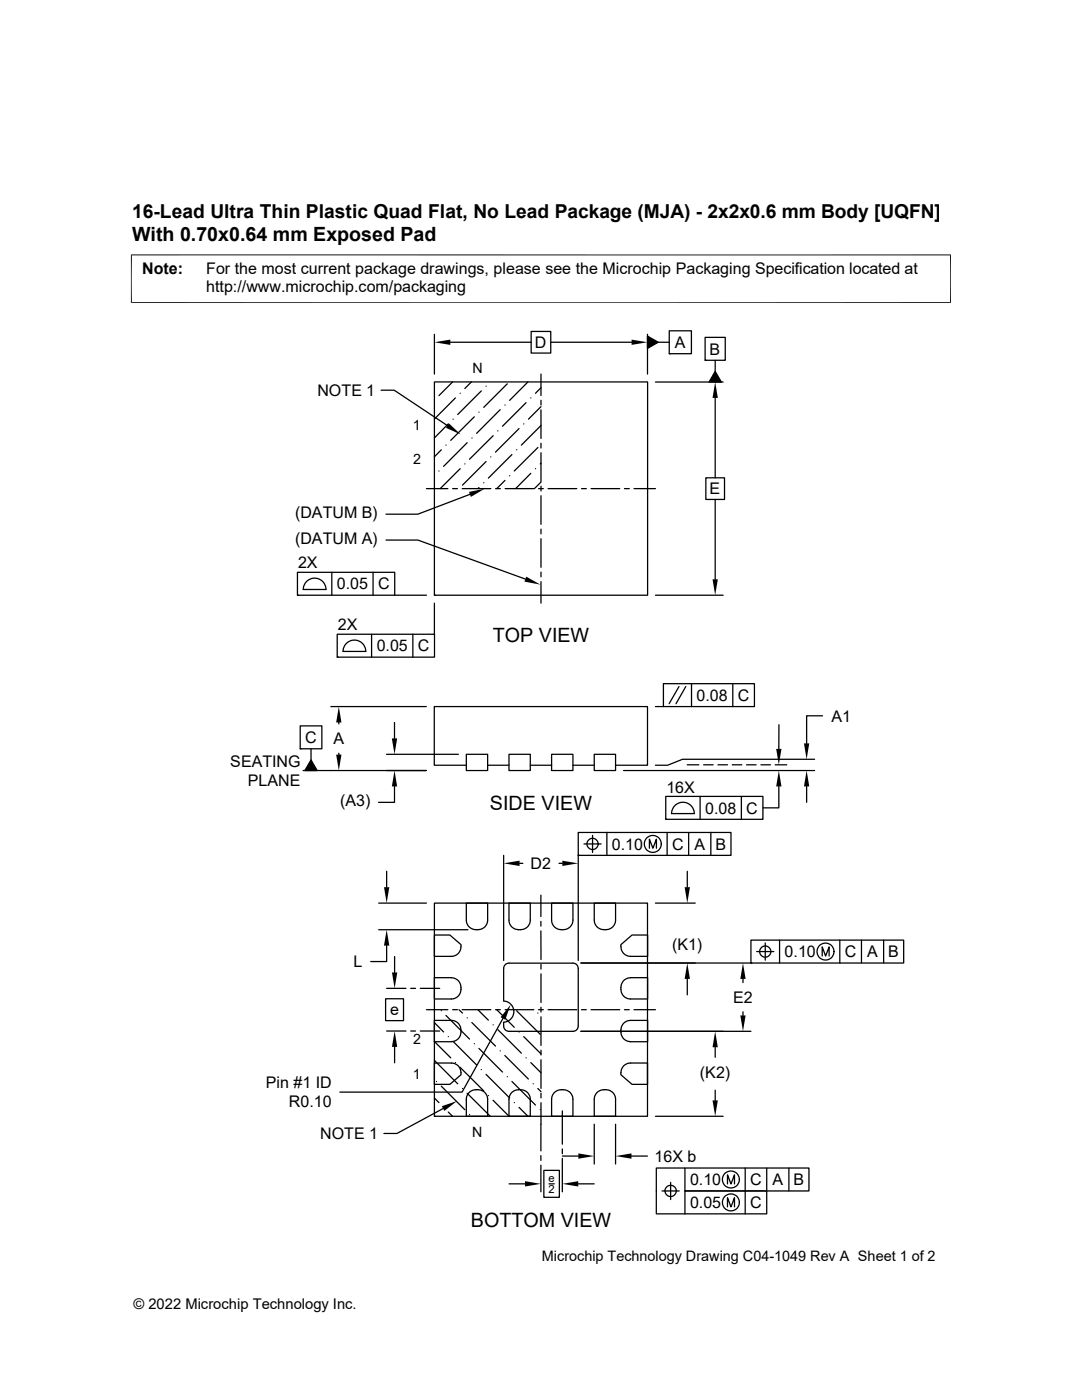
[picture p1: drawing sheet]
<svg xmlns="http://www.w3.org/2000/svg" width="216mm" height="279mm" viewBox="0 0 216 279" stroke-linecap="round" stroke-linejoin="round" font-family="sans-serif">
<g fill="none" stroke="#000" stroke-width=".25">
<path d="M76.1 77.9h2.6l10.6 7M86.7 66.7v8M86.7 76.2h42.5v42.6h-42.5zM89.9 68.3h16.1M90.3 76.2l-2.7 2.8M90.9 79.4l-4.2 4.2M91.8 78.5h.1M94.1 76.2l-1.3 1.3M96 78l-4.7 4.7M97 77.1h.1M101.2 76.6l-4.7 4.7M105.3 76.2l-3.6 3.7"/>
<path d="M105.9 79.4h.1M106 66.1h3.9v4.4h-3.9zM107.9 74.7v4.2M107.9 79.9v.9M108 77.4l-1.2 1.1M109.9 68.3h16.1M129.2 67.1l2.1 1.2-2.1 1.2zM129.2 66.7v8M130.8 76.2h13.5M131.3 68.3h2.2M133.5 66h4.5v4.6h-4.5zM133.5 70.6h.1"/>
<path d="M140.7 67.3h4v4.6h-4zM140.7 71.9h.1M142.7 74.1l1.2 2.1h-2.4zM142.7 71.9v2.2M142.7 79.4v16M85.1 97.5h4.3M87.6 94h.1M88.1 89.8l-1.4 1.4M89 88.8h.1M89.5 84.6l-2.8 2.8M90.3 97.5h1M90.4 83.7h.1"/>
<path d="M91.8 93.5l-4 4M92.2 97.5h5.7M92.8 92.6h.1M93.2 88.3l-4.7 4.8M93.8 98.7l-10.4 3.9h-6.4M94.2 87.4h.1M94.6 83.2l-4.7 4.7M95.6 82.3h.1M95.6 97.3l-.2 .2M96.5 96.4h.1M97 92.1l-4.7 4.7M97.9 91.2h.1"/>
<path d="M98.4 87l-4.7 4.7M98.9 97.5h.9M99.3 86h.1M99.8 81.8l-4.7 4.7M100.8 80.8h.1M100.8 95.9l-1.7 1.6M100.8 97.5h5.7M101.7 95h.1M102.2 90.7l-4.7 4.7M103.1 89.8h.1M103.6 85.5l-4.7 4.7M104.5 84.6h.1"/>
<path d="M105 80.4l-4.7 4.7M105.9 94.5l-3 3M106.8 93.5h.1M107.3 89.3l-4.7 4.7M107.5 97.5h.9M107.9 81.8v5.7M107.9 88.5v.9M107.9 90.4v5.7M107.9 97v1M107.9 98.9v5.7M108 81.2l-2.5 2.5M108 84.9l-4 3.9"/>
<path d="M108 92.5l-.2 .1M108 96.2l-1.4 1.3M109.4 97.5h5.7M116 97.5h1M117.9 97.5h5.8M124.6 97.5h1M126.5 97.5h4.3M140.8 95.4h3.8v4.3h-3.8zM142.7 99.7v15.9M59.4 114.2h19.4v4.6h-19.4zM59.4 118.8h.1M61.3 115.9a2.27 2.27 0 0 1 2.4-.3 2.27 2.27 0 0 1 1.3 2h-4.5l.2-.9z"/>
<path d="M66.2 114.2v4.6M74.4 114.2v4.6M77 107.8h6.4l21.4 7.8M78.7 118.8h6.4M86.7 118.8h.1M107.9 105.6v1M107.9 107.5v5.7M107.9 114.2v.9M107.9 116.1v4.3M130.8 118.8h13.5M67.3 126.6h19.4v4.5h-19.4zM67.3 131.1h.1"/>
<path d="M69.2 128.3a2.27 2.27 0 0 1 2.5-.3 2.27 2.27 0 0 1 1.3 2h-4.5l.2-.9zM74.1 126.6v4.5M82.4 126.6v4.5M86.7 120.4v6.2M132.4 136.4h18.1v4.6h-18.1zM135.5 137l-2 3.4M136.8 137l-1.9 3.4M138 136.4v4.6M146.2 136.4v4.6M59.9 144.9h4.3v4.5h-4.3zM59.9 149.4h.1M62.1 149.4v2.3"/>
<path d="M62.1 151.7l1.2 2.1h-2.5zM66 141h19.1M67.6 144.2v.3M67.6 150.3v.3M77.1 150.5h14.4M78.7 157v3.1h-3.2M78.7 144.2v3.2M85.1 153.8h-24.6M93 152.7h-6.3v-11.7h42.5v11.7h-6.4M93 150.5h4.3v3.3h-4.3zM97.3 152.7h4.3M101.6 150.5h4.2v3.3h-4.2z"/>
<path d="M105.8 152.7h4.3M110.1 150.5h4.2v3.3h-4.2zM114.3 152.7h4.3M118.6 150.5h4.2v3.3h-4.2zM124.4 153.8h38.1M130.8 141h1.6M132.8 158.9h19.4v4.6h-19.4zM137.1 152.6h2.3M139.7 158.9v4.6M140.4 152.6h1.9M143.3 152.6h1.9M146.1 152.6h1.9"/>
<path d="M147.9 158.9v4.6M149 152.6h1.9M151.8 152.6h1.9M154.7 152.6h2.3M155.4 157v4.2h-3.2M155.4 144.6v4.9M161 157v3.1M162.5 151.5h-26.3l-3 1.2h-2.4M164.1 142.9h-3.1v5.5M77.2 173.9v3.2M100.5 170.7v21M103.7 172.3h.6"/>
<path d="M107.9 178.6v4.3M111.5 172.3h.7M115.4 166.1h30.5v4.6h-30.5zM115.4 170.7h.1M115.4 170.7v21M116.5 168.4h3.5M118.2 166.7v3.4M121.1 166.1v4.6M129.6 169.3v-1.8l.7 1.8 .7-1.8v1.8M132.8 163.5h.1M133.1 166.1v4.6M137.1 173.9v3.2"/>
<path d="M137.4 166.1v4.6M138.5 162.4a2.26 2.26 0 0 0-2.2-2.3 2.26 2.26 0 0 0-2.3 2.3h4.6M141.8 166.1v4.6M75.6 180.2h9.5M75.6 185.5h17.8M76.9 199.3h3.6v4.4h-3.6zM77.2 197.3h3.8M77.2 188.7v3.2h-3.2M78.7 190.9v3.2M82 197.3h.9M83.9 197.3h3.8M86.7 180.2h42.5v42.6h-42.5z"/>
<path d="M86.7 186.6h3.1l2.2 1.9a1.99 1.99 0 0 1-1.9 2.4h-3.4zM90.1 195.1h-3.4v4.3h3.4a2.13 2.13 0 0 0 1.9-2.1 2.13 2.13 0 0 0-1.9-2.2M95 185.5h.4M95.4 185.5a1.88 1.88 0 0 0 1.9-1.9v-3.4h-4.3v3.4a1.88 1.88 0 0 0 2 1.9M101 192.4l.6-.2h12.7l.6 .2 .3 .3 .2 .6v11.5l-.2 .6-.3 .3-.6 .1h-12.7l-.6-.1-.3-.3-.2-1.4a2.12 2.12 0 0 0 2-2.1 2.12 2.12 0 0 0-2-2.1v-6.5l.2-.6zM103.5 185.5h.4M103.9 185.5a1.88 1.88 0 0 0 1.9-1.9v-3.4h-4.2v3.4a1.88 1.88 0 0 0 1.9 1.9M107.9 185.8v5.7M107.9 183.9v.9M107.9 192.4v1M107.9 194.4v5.7M112 185.5h.4"/>
<path d="M112.4 185.5a1.88 1.88 0 0 0 1.9-1.9v-3.4h-4.2v3.4a1.88 1.88 0 0 0 1.9 1.9M115.9 192.2h33.9M120.5 185.5h.4M120.9 185.5a1.88 1.88 0 0 0 1.9-1.9v-3.4h-4.2v3.4a1.88 1.88 0 0 0 1.9 1.9M123.9 188.5l2.2-1.9h3.1v4.3h-3.4a1.97 1.97 0 0 1-1.9-2.4zM125.8 195.1h3.4v4.3h-3.4a2.13 2.13 0 0 1-1.9-2.1 2.13 2.13 0 0 1 1.9-2.2M130.8 180.2h7.9M137.1 195.4v3.1M148.3 195.4v.7M149.8 187.6h30.5v4.6h-30.5zM149.8 192.2h.1M151 189.9h3.4"/>
<path d="M152.7 188.2v3.4M155.6 187.6v4.6M164.1 190.8v-1.8l.6 1.8 .7-1.8v1.8M167.6 187.6v4.6M171.9 187.6v4.6M176.3 187.6v4.6M77.2 205.8h3.8M78.7 208.9v3.2M82 205.8h.9M83.9 205.8h3.8M85.1 201.5h4.3M86.7 212.2h3.4a1.97 1.97 0 0 1 1.9 2.3l-2.2 1.9h-3.1z"/>
<path d="M86.7 204.1l1.8 1.9M86.7 207.9l3.2 3.2M86.7 211.6l4.6 4.7M86.7 219.1l.9 .9M87.1 215.8h.1M88.1 201.7h.1M88.1 216.8l4.7 4.7M89 202.6l4.7 4.8M89.5 206.9h.1M90.1 207.9a2.13 2.13 0 0 0 1.9-2.1 2.13 2.13 0 0 0-1.9-2.2h-3.4v4.3h3.4M90.3 201.5h1M90.4 207.8l4.7 4.7"/>
<path d="M90.9 212.1h.1M91.6 201.5l.7 .7M91.8 213l4.7 4.7M92.2 201.5h5.7M92.3 217.2h.1M93.2 203.1h.1M93.2 218.2l4.6 4.6M94.1 204.1l4.8 4.7M94.6 208.3h.1M95 217.5h.4M95.4 201.5l2.1 2.1M95.4 217.5a1.88 1.88 0 0 1 1.9 1.9v3.4h-4.3v-3.4a1.88 1.88 0 0 1 2-1.9"/>
<path d="M95.6 209.2l4.7 4.8M96 213.5h.1M97 214.4l4.7 4.7M97.5 218.7h.1M98.4 204.5h.1M98.4 219.6l3.2 3.2M98.9 201.5h.9M99.1 201.5l3.5 3.5M99.3 205.5l4.7 4.7M99.8 209.7h.1M100.4 203.3l-8.2 14.7h-24.4M100.7 210.7l4.7 4.6"/>
<path d="M100.8 201.5h5.7M101.2 214.9h.1M102.2 215.8l4.6 4.7M103.1 201.7l4.7 4.7M103.5 217.5h.4M103.6 206h.1M103.9 217.5a1.88 1.88 0 0 1 1.9 1.9v3.4h-4.2v-3.4a1.88 1.88 0 0 1 1.9-1.9M104.5 206.9l3.4 3.4M105 211.1h.1M105.9 212.1l2 2M106.4 216.3h.1M107.3 202.2h.1"/>
<path d="M107.3 217.2l.7 .6M107.5 201.5h.9M107.9 201v1M107.9 202.9v5.7M107.9 209.6v.9M107.9 211.5v5.7M107.9 218.2v.9M109.4 201.5h5.7M112 217.5h.4M112.4 217.5a1.88 1.88 0 0 1 1.9 1.9v3.4h-4.2v-3.4a1.88 1.88 0 0 1 1.9-1.9M115.9 205.8h33.9M116 201.5h1"/>
<path d="M117.9 201.5h5.8M120.5 217.5h.4M120.9 217.5a1.88 1.88 0 0 1 1.9 1.9v3.4h-4.2v-3.4a1.88 1.88 0 0 1 1.9-1.9M124.5 212.7l1-.5h3.7v4.2h-3.1l-2.2-1.9 .1-1zM124.6 201.5h1M125.8 207.9a2.13 2.13 0 0 1-1.9-2.1 2.13 2.13 0 0 1 1.9-2.2h3.4v4.3h-3.4M126.5 201.5h4.3M142.7 209v2M142.7 217.6v2M148.3 201.9v.7M86.7 222.8h.1M88.4 221.2l-9.2 5h-2.6"/>
<path d="M88.5 221h.1M89.5 221.9l.8 .9M93.7 222.4h.1M101.6 236.3h3.2M102.6 220h.1M103.6 221l1.7 1.8M107.8 221.5h.1M107.9 230.6v1M107.9 232.5v5.3M107.9 220.1v9.6M108.5 233.6h3.1v5.4h-3.1zM109.5 236.3h1.1"/>
<path d="M112.2 221.7v6.6M112.2 229.3v1M112.2 231.2v6.6M112.2 230.7h3.2M115.4 236.3h3.2M118.6 224.4v7.9M122.8 224.4v7.9M126 230.7h3.2M130.8 222.8h13.5M132.1 237.7h3.4M133.8 236v3.4M136.7 233.1v4.6h16.3v4.6h-22v-9.2h30.4v4.6h-24.7v4.6"/>
<path d="M145.2 236.3v-1.8l.7 1.8 .7-1.8v1.8M148.7 233.1v9.2M153 233.1v4.6M157.4 233.1v4.6M145.2 240.9v-1.9l.7 1.9 .7-1.9v1.9"/>
<circle cx="118.2" cy="168.4" r="1.12"/>
<circle cx="130.3" cy="168.4" r="1.69"/>
<circle cx="152.7" cy="189.9" r="1.12"/>
<circle cx="164.7" cy="189.9" r="1.69"/>
<circle cx="133.8" cy="237.7" r="1.13"/>
<circle cx="145.8" cy="235.4" r="1.69"/>
<circle cx="145.8" cy="240" r="1.69"/>
</g>
<g fill="#000">
<path d="M86.7 68.3l3.2-.5v1zM126 67.8l3.2 .5-3.2 .5zM129.2 67.1l2.1 1.2-2.1 1.2zM142.7 76.2l.5 3.2h-1zM142.7 74.1l1.2 2.1h-2.4zM89.6 84.5l2.3 2.2-2.9-1.3zM93.6 98.2l3.1-.7-2.7 1.7zM105 115.1l2.8 1.6-3.2-.6zM142.2 115.6h1l-.5 3.2zM62.1 151.7l1.2 2.1h-2.5zM67.1 150.6h1l-.5 3.2zM67.6 141l.5 3.2h-1z"/>
<path d="M78.2 147.4h1l-.5 3.1zM78.7 153.8l.5 3.2h-1zM155.4 153.8l.5 3.2h-1zM154.9 149.5h1l-.5 3.1zM161 153.8l.5 3.2h-1.1zM160.4 148.4h1.1l-.5 3.1zM76.6 177.1h1.1l-.5 3.1zM100.5 172.3l3.2-.5v1zM112.2 171.8l3.2 .5-3.2 .5zM136.6 177.1h1.1l-.6 3.1zM77.2 185.5l.5 3.2h-1.1zM78.2 194.1h1.1l-.6 3.2z"/>
<path d="M137.1 192.2l.6 3.2h-1.1zM148.3 192.2l.5 3.2h-1.1zM78.7 205.8l.6 3.1h-1.1zM101.9 200.5l-1.1 3-.9-.5zM142.7 205.8l.5 3.2h-1zM142.2 219.6h1l-.5 3.2zM147.7 202.6h1.1l-.5 3.2zM88.2 220.8l3-1.1-2.5 2zM104.8 235.7l3.1 .6-3.1 .5zM112.2 236.3l3.2-.6v1.1zM115.4 230.2l3.2 .5-3.2 .5zM122.8 230.7l3.2-.5v1z"/>
</g>
<path d="M26.1 50.9h163.7M26.2 50.8v9.7M189.7 50.8v9.7M26.1 60.4h163.7" fill="none" stroke="#000" stroke-width=".2"/>
<g font-size="3.9">
<text x="26.4" y="48">With 0.70x0.64 mm Exposed Pad</text>
<text x="98.3" y="128.1">TOP VIEW</text>
<text x="97.8" y="161.7">SIDE VIEW</text>
<text x="93.9" y="244.8">BOTTOM VIEW</text>
</g>
<text font-size="3.8" x="26.4" y="43.5">16-Lead Ultra Thin Plastic Quad Flat, No Lead Package (MJA) - 2x2x0.6 mm Body [UQFN]</text>
<g font-size="3.2">
<text x="28.4" y="54.6">Note:</text>
<text x="41.1" y="58.3">http://www.microchip.com/packaging</text>
<text x="41.1" y="54.6">For the most current package drawings, please see the Microchip Packaging Specification located at</text>
<text x="106.7" y="69.4">D</text>
<text x="134.7" y="69.4">A</text>
<text x="141.6" y="70.8">B</text>
<text x="63.3" y="79">NOTE 1</text>
<text x="141.6" y="98.7">E</text>
<text x="58.9" y="103.4">(DATUM B)</text>
<text x="58.9" y="108.6">(DATUM A)</text>
<text x="59.5" y="113.4">2X</text>
<text x="67.2" y="117.6">0.05</text>
<text x="75.4" y="117.6">C</text>
<text x="67.4" y="125.8">2X</text>
<text x="75.2" y="130">0.05</text>
<text x="83.4" y="130">C</text>
<text x="139" y="139.8">0.08</text>
<text x="147.2" y="139.9">C</text>
<text x="165.9" y="144">A1</text>
<text x="60.9" y="148.3">C</text>
<text x="66.5" y="148.5">A</text>
<text x="46" y="153.1">SEATING</text>
<text x="49.5" y="156.9">PLANE</text>
<text x="67.9" y="160.9">(A3)</text>
<text x="133" y="158.2">16X</text>
<text x="140.7" y="162.4">0.08</text>
<text x="148.9" y="162.4">C</text>
<text x="105.9" y="173.4">D2</text>
<text x="122.1" y="169.6">0.10</text>
<text x="134.1" y="169.6">C</text>
<text x="138.6" y="169.6">A</text>
<text x="142.7" y="169.6">B</text>
<text x="134.1" y="189.7">(K1)</text>
<text x="156.6" y="191.1">0.10</text>
<text x="168.6" y="191.1">C</text>
<text x="173" y="191.1">A</text>
<text x="177.2" y="191.1">B</text>
<text x="70.5" y="193">L</text>
<text x="77.9" y="202.6">e</text>
<text x="146.3" y="200.2">E2</text>
<text x="139.7" y="215.1">(K2)</text>
<text x="53.1" y="217.1">Pin #1 ID</text>
<text x="57.7" y="221">R0.10</text>
<text x="63.9" y="227.3">NOTE 1</text>
<text x="130.6" y="231.8">16X b</text>
<text x="137.7" y="236.5">0.10</text>
<text x="149.7" y="236.5">C</text>
<text x="154.1" y="236.5">A</text>
<text x="158.3" y="236.5">B</text>
<text x="137.7" y="241.1">0.05</text>
<text x="149.7" y="241.1">C</text>
</g>
<g font-size="2.9">
<text x="108.1" y="251.7">Microchip Technology Drawing C04-1049 Rev A Sheet 1 of 2</text>
<text x="26.6" y="261.3">© 2022 Microchip Technology Inc.</text>
</g>
<g font-size="2.8">
<text x="94.3" y="74.5">N</text>
<text x="82.4" y="85.7">1</text>
<text x="82.4" y="92.6">2</text>
<text x="82.4" y="208.4">2</text>
<text x="82.4" y="215.3">1</text>
<text x="94.2" y="226.9">N</text>
</g>
<g font-size="2.2">
<text x="109.5" y="236">e</text>
<text x="109.5" y="238.1">2</text>
</g>
</svg>
